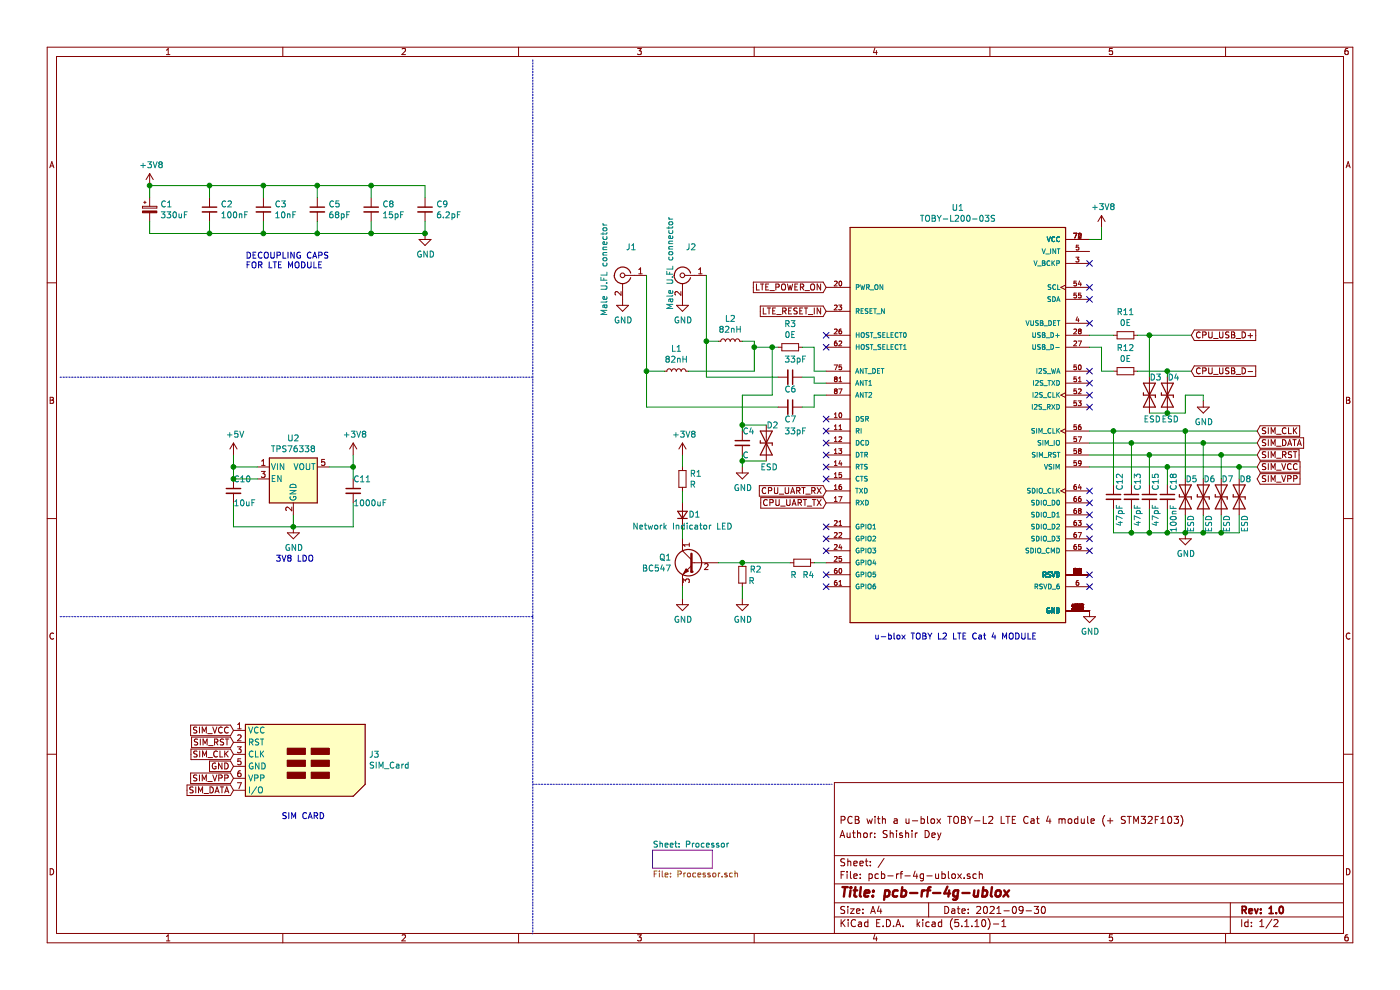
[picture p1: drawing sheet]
EESchema Schematic File Version 4
EELAYER 30 0
EELAYER END
$Descr A4 11693 8268
encoding utf-8
Sheet 1 2
Title "pcb-rf-4g-ublox"
Date "2021-09-30"
Rev "1.0"
Comp ""
Comment1 "Author: Shishir Dey"
Comment2 "PCB with a u-blox TOBY-L2 LTE Cat 4 module (+ STM32F103)"
Comment3 ""
Comment4 ""
$EndDescr
$Comp
L SnapEDA:TOBY-L200-03S U1
U 1 1
P 8000 3500
F 0 "U1" H 8000 5267 50  0000 C CNN
F 1 "TOBY-L200-03S" H 8000 5176 50  0000 C CNN
F 2 "SnapEDA:MODULE_TOBY-L200-03S" H 8000 3500 50  0001 L BNN
F 3 "" H 8000 3500 50  0001 L BNN
F 4 "U-Blox America Inc." H 8000 3500 50  0001 L BNN "MANUFACTURER"
F 5 "Manufacturer Recommendations" H 8000 3500 50  0001 L BNN "STANDARD"
F 6 "R31" H 8000 3500 50  0001 L BNN "PARTREV"
F 7 "2.6 mm" H 8000 3500 50  0001 L BNN "MAXIMUM_PACKAGE_HEIGHT"
	1    8000 3500
	1    0    0    -1  
$EndComp
$Comp
L Connector:SIM_Card J3
U 1 1
P 2450 6400
F 0 "J3" H 3080 6500 50  0000 L CNN
F 1 "SIM_Card" H 3080 6409 50  0000 L CNN
F 2 "" H 2450 6750 50  0001 C CNN
F 3 " ~" H 2400 6400 50  0001 C CNN
	1    2450 6400
	1    0    0    -1  
$EndComp
$Comp
L Device:CP_Small C1
U 1 1
P 1250 1750
F 0 "C1" H 1338 1796 50  0000 L CNN
F 1 "330uF" H 1338 1705 50  0000 L CNN
F 2 "" H 1250 1750 50  0001 C CNN
F 3 "~" H 1250 1750 50  0001 C CNN
	1    1250 1750
	1    0    0    -1  
$EndComp
$Comp
L Device:C_Small C2
U 1 1
P 1750 1750
F 0 "C2" H 1842 1796 50  0000 L CNN
F 1 "100nF" H 1842 1705 50  0000 L CNN
F 2 "" H 1750 1750 50  0001 C CNN
F 3 "~" H 1750 1750 50  0001 C CNN
	1    1750 1750
	1    0    0    -1  
$EndComp
$Comp
L Device:C_Small C3
U 1 1
P 2200 1750
F 0 "C3" H 2292 1796 50  0000 L CNN
F 1 "10nF" H 2292 1705 50  0000 L CNN
F 2 "" H 2200 1750 50  0001 C CNN
F 3 "~" H 2200 1750 50  0001 C CNN
	1    2200 1750
	1    0    0    -1  
$EndComp
$Comp
L Device:C_Small C5
U 1 1
P 2650 1750
F 0 "C5" H 2742 1796 50  0000 L CNN
F 1 "68pF" H 2742 1705 50  0000 L CNN
F 2 "" H 2650 1750 50  0001 C CNN
F 3 "~" H 2650 1750 50  0001 C CNN
	1    2650 1750
	1    0    0    -1  
$EndComp
$Comp
L Device:C_Small C8
U 1 1
P 3100 1750
F 0 "C8" H 3192 1796 50  0000 L CNN
F 1 "15pF" H 3192 1705 50  0000 L CNN
F 2 "" H 3100 1750 50  0001 C CNN
F 3 "~" H 3100 1750 50  0001 C CNN
	1    3100 1750
	1    0    0    -1  
$EndComp
$Comp
L Device:C_Small C9
U 1 1
P 3550 1750
F 0 "C9" H 3642 1796 50  0000 L CNN
F 1 "6.2pF" H 3642 1705 50  0000 L CNN
F 2 "" H 3550 1750 50  0001 C CNN
F 3 "~" H 3550 1750 50  0001 C CNN
	1    3550 1750
	1    0    0    -1  
$EndComp
$Comp
L Device:R_Small R11
U 1 1
P 9400 2800
F 0 "R11" V 9204 2800 50  0000 C CNN
F 1 "0E" V 9295 2800 50  0000 C CNN
F 2 "" H 9400 2800 50  0001 C CNN
F 3 "~" H 9400 2800 50  0001 C CNN
	1    9400 2800
	0    1    1    0   
$EndComp
$Comp
L Device:R_Small R12
U 1 1
P 9400 3100
F 0 "R12" V 9204 3100 50  0000 C CNN
F 1 "0E" V 9295 3100 50  0000 C CNN
F 2 "" H 9400 3100 50  0001 C CNN
F 3 "~" H 9400 3100 50  0001 C CNN
	1    9400 3100
	0    1    1    0   
$EndComp
$Comp
L Device:R_Small R1
U 1 1
P 5700 4000
F 0 "R1" H 5759 4046 50  0000 L CNN
F 1 "R" H 5759 3955 50  0000 L CNN
F 2 "" H 5700 4000 50  0001 C CNN
F 3 "~" H 5700 4000 50  0001 C CNN
	1    5700 4000
	1    0    0    -1  
$EndComp
$Comp
L Device:D_Small D1
U 1 1
P 5700 4300
F 0 "D1" V 5700 4200 50  0000 C CNN
F 1 "Network Indicator LED" V 5600 4300 50  0000 C CNN
F 2 "" V 5700 4300 50  0001 C CNN
F 3 "~" V 5700 4300 50  0001 C CNN
	1    5700 4300
	0    -1   -1   0   
$EndComp
$Comp
L Device:R_Small R4
U 1 1
P 6700 4700
F 0 "R4" V 6800 4700 50  0000 L CNN
F 1 "R" V 6800 4600 50  0000 L CNN
F 2 "" H 6700 4700 50  0001 C CNN
F 3 "~" H 6700 4700 50  0001 C CNN
	1    6700 4700
	0    1    1    0   
$EndComp
$Comp
L Device:R_Small R2
U 1 1
P 6200 4800
F 0 "R2" H 6259 4846 50  0000 L CNN
F 1 "R" H 6250 4750 50  0000 L CNN
F 2 "" H 6200 4800 50  0001 C CNN
F 3 "~" H 6200 4800 50  0001 C CNN
	1    6200 4800
	1    0    0    -1  
$EndComp
NoConn ~ 9100 4100
NoConn ~ 9100 4200
NoConn ~ 9100 4300
NoConn ~ 9100 4400
NoConn ~ 9100 4500
NoConn ~ 9100 4600
$Comp
L Device:D_TVS D5
U 1 1
P 9900 4150
F 0 "D5" V 9750 4150 50  0000 L CNN
F 1 "ESD" H 10050 4200 50  0000 L CNN
F 2 "" H 9900 4150 50  0001 C CNN
F 3 "~" H 9900 4150 50  0001 C CNN
	1    9900 4150
	0    1    1    0   
$EndComp
$Comp
L Device:C_Small C12
U 1 1
P 9300 4150
F 0 "C12" V 9350 4200 50  0000 L CNN
F 1 "47pF" V 9350 3900 50  0000 L CNN
F 2 "" H 9300 4150 50  0001 C CNN
F 3 "~" H 9300 4150 50  0001 C CNN
	1    9300 4150
	1    0    0    -1  
$EndComp
Text GLabel 1950 6100 0    50   Input ~ 0
SIM_VCC
Text GLabel 1950 6200 0    50   Input ~ 0
SIM_RST
Text GLabel 1950 6300 0    50   Input ~ 0
SIM_CLK
Text GLabel 1950 6400 0    50   Input ~ 0
GND
Text GLabel 1950 6500 0    50   Input ~ 0
SIM_VPP
Text GLabel 1950 6600 0    50   Input ~ 0
SIM_DATA
Text GLabel 10500 3900 2    50   Input ~ 0
SIM_VCC
Text GLabel 10500 3800 2    50   Input ~ 0
SIM_RST
Text GLabel 10500 3600 2    50   Input ~ 0
SIM_CLK
Text GLabel 10500 4000 2    50   Input ~ 0
SIM_VPP
Text GLabel 10500 3700 2    50   Input ~ 0
SIM_DATA
$Comp
L power:GND #PWR018
U 1 1
P 9900 4450
F 0 "#PWR018" H 9900 4200 50  0001 C CNN
F 1 "GND" H 9905 4277 50  0000 C CNN
F 2 "" H 9900 4450 50  0001 C CNN
F 3 "" H 9900 4450 50  0001 C CNN
	1    9900 4450
	1    0    0    -1  
$EndComp
$Comp
L Device:C_Small C13
U 1 1
P 9450 4150
F 0 "C13" V 9500 4200 50  0000 L CNN
F 1 "47pF" V 9500 3900 50  0000 L CNN
F 2 "" H 9450 4150 50  0001 C CNN
F 3 "~" H 9450 4150 50  0001 C CNN
	1    9450 4150
	1    0    0    -1  
$EndComp
$Comp
L Device:C_Small C15
U 1 1
P 9600 4150
F 0 "C15" V 9650 4200 50  0000 L CNN
F 1 "47pF" V 9650 3900 50  0000 L CNN
F 2 "" H 9600 4150 50  0001 C CNN
F 3 "~" H 9600 4150 50  0001 C CNN
	1    9600 4150
	1    0    0    -1  
$EndComp
$Comp
L Device:C_Small C18
U 1 1
P 9750 4150
F 0 "C18" V 9800 4200 50  0000 L CNN
F 1 "100nF" V 9800 3850 50  0000 L CNN
F 2 "" H 9750 4150 50  0001 C CNN
F 3 "~" H 9750 4150 50  0001 C CNN
	1    9750 4150
	1    0    0    -1  
$EndComp
$Comp
L Device:D_TVS D6
U 1 1
P 10050 4150
F 0 "D6" V 9900 4150 50  0000 L CNN
F 1 "ESD" H 10200 4200 50  0000 L CNN
F 2 "" H 10050 4150 50  0001 C CNN
F 3 "~" H 10050 4150 50  0001 C CNN
	1    10050 4150
	0    1    1    0   
$EndComp
$Comp
L Device:D_TVS D7
U 1 1
P 10200 4150
F 0 "D7" V 10050 4150 50  0000 L CNN
F 1 "ESD" H 10350 4200 50  0000 L CNN
F 2 "" H 10200 4150 50  0001 C CNN
F 3 "~" H 10200 4150 50  0001 C CNN
	1    10200 4150
	0    1    1    0   
$EndComp
$Comp
L Device:D_TVS D8
U 1 1
P 10350 4150
F 0 "D8" V 10200 4150 50  0000 L CNN
F 1 "ESD" H 10500 4200 50  0000 L CNN
F 2 "" H 10350 4150 50  0001 C CNN
F 3 "~" H 10350 4150 50  0001 C CNN
	1    10350 4150
	0    1    1    0   
$EndComp
Wire Wire Line
	10500 3600 9900 3600
Wire Wire Line
	9100 3700 9450 3700
Wire Wire Line
	10500 3800 10200 3800
Wire Wire Line
	9100 3900 9750 3900
Wire Wire Line
	9300 4050 9300 3600
Connection ~ 9300 3600
Wire Wire Line
	9300 3600 9100 3600
Wire Wire Line
	9450 4050 9450 3700
Connection ~ 9450 3700
Wire Wire Line
	9600 4050 9600 3800
Connection ~ 9600 3800
Wire Wire Line
	9600 3800 9100 3800
Wire Wire Line
	9750 4050 9750 3900
Connection ~ 9750 3900
Wire Wire Line
	9750 3900 10350 3900
Wire Wire Line
	9900 4000 9900 3600
Connection ~ 9900 3600
Wire Wire Line
	9900 3600 9300 3600
Wire Wire Line
	10050 4000 10050 3700
Wire Wire Line
	9450 3700 10050 3700
Connection ~ 10050 3700
Wire Wire Line
	10050 3700 10500 3700
Wire Wire Line
	10200 3800 10200 4000
Connection ~ 10200 3800
Wire Wire Line
	10200 3800 9600 3800
Wire Wire Line
	10350 4000 10350 3900
Connection ~ 10350 3900
Wire Wire Line
	10350 3900 10500 3900
Wire Wire Line
	10350 4300 10350 4450
Wire Wire Line
	10350 4450 10200 4450
Wire Wire Line
	9300 4450 9300 4250
Connection ~ 9900 4450
Wire Wire Line
	9450 4250 9450 4450
Connection ~ 9450 4450
Wire Wire Line
	9450 4450 9300 4450
Wire Wire Line
	9600 4250 9600 4450
Wire Wire Line
	9450 4450 9600 4450
Connection ~ 9600 4450
Wire Wire Line
	9600 4450 9750 4450
Wire Wire Line
	9750 4250 9750 4450
Connection ~ 9750 4450
Wire Wire Line
	9750 4450 9900 4450
Wire Wire Line
	9900 4300 9900 4450
Wire Wire Line
	10050 4300 10050 4450
Connection ~ 10050 4450
Wire Wire Line
	10050 4450 9900 4450
Wire Wire Line
	10200 4300 10200 4450
Connection ~ 10200 4450
Wire Wire Line
	10200 4450 10050 4450
$Comp
L power:+3V8 #PWR01
U 1 1
P 1250 1550
F 0 "#PWR01" H 1250 1400 50  0001 C CNN
F 1 "+3V8" H 1265 1723 50  0000 C CNN
F 2 "" H 1250 1550 50  0001 C CNN
F 3 "" H 1250 1550 50  0001 C CNN
	1    1250 1550
	1    0    0    -1  
$EndComp
$Comp
L power:GND #PWR08
U 1 1
P 3550 1950
F 0 "#PWR08" H 3550 1700 50  0001 C CNN
F 1 "GND" H 3555 1777 50  0000 C CNN
F 2 "" H 3550 1950 50  0001 C CNN
F 3 "" H 3550 1950 50  0001 C CNN
	1    3550 1950
	1    0    0    -1  
$EndComp
Wire Wire Line
	1250 1550 1750 1550
Wire Wire Line
	3100 1550 3100 1650
Wire Wire Line
	3100 1950 2650 1950
Wire Wire Line
	1250 1950 1250 1850
Wire Wire Line
	1250 1650 1250 1550
Connection ~ 1250 1550
Wire Wire Line
	1750 1650 1750 1550
Connection ~ 1750 1550
Wire Wire Line
	1750 1550 2200 1550
Wire Wire Line
	1750 1850 1750 1950
Connection ~ 1750 1950
Wire Wire Line
	1750 1950 1250 1950
Wire Wire Line
	2200 1850 2200 1950
Connection ~ 2200 1950
Wire Wire Line
	2200 1950 1750 1950
Wire Wire Line
	2200 1650 2200 1550
Connection ~ 2200 1550
Wire Wire Line
	2200 1550 2650 1550
Wire Wire Line
	2650 1650 2650 1550
Connection ~ 2650 1550
Wire Wire Line
	2650 1550 3100 1550
Wire Wire Line
	2650 1850 2650 1950
Connection ~ 2650 1950
Wire Wire Line
	2650 1950 2200 1950
Wire Wire Line
	3100 1850 3100 1950
Connection ~ 3100 1950
Wire Wire Line
	3100 1550 3550 1550
Wire Wire Line
	3550 1550 3550 1650
Connection ~ 3100 1550
Wire Wire Line
	3550 1850 3550 1950
Wire Wire Line
	3550 1950 3100 1950
Connection ~ 3550 1950
NoConn ~ 9100 2400
NoConn ~ 9100 2500
NoConn ~ 9100 2200
NoConn ~ 9100 3100
NoConn ~ 9100 3200
NoConn ~ 9100 3300
NoConn ~ 9100 3400
NoConn ~ 9100 2700
Wire Wire Line
	9100 2800 9300 2800
Wire Wire Line
	9100 2900 9200 2900
Wire Wire Line
	9200 2900 9200 3100
Wire Wire Line
	9200 3100 9300 3100
Text GLabel 9950 2800 2    50   Input ~ 0
CPU_USB_D+
Text GLabel 9950 3100 2    50   Input ~ 0
CPU_USB_D-
$Comp
L Device:D_TVS D3
U 1 1
P 9600 3300
F 0 "D3" V 9450 3300 50  0000 L CNN
F 1 "ESD" V 9800 3250 50  0000 L CNN
F 2 "" H 9600 3300 50  0001 C CNN
F 3 "~" H 9600 3300 50  0001 C CNN
	1    9600 3300
	0    1    1    0   
$EndComp
$Comp
L Device:D_TVS D4
U 1 1
P 9750 3300
F 0 "D4" V 9600 3300 50  0000 L CNN
F 1 "ESD" V 9950 3250 50  0000 L CNN
F 2 "" H 9750 3300 50  0001 C CNN
F 3 "~" H 9750 3300 50  0001 C CNN
	1    9750 3300
	0    1    1    0   
$EndComp
Wire Wire Line
	9500 2800 9600 2800
Wire Wire Line
	9500 3100 9750 3100
Wire Wire Line
	9600 3150 9600 2800
Connection ~ 9600 2800
Wire Wire Line
	9600 2800 9950 2800
Wire Wire Line
	9750 3150 9750 3100
Connection ~ 9750 3100
Wire Wire Line
	9750 3100 9950 3100
$Comp
L power:GND #PWR020
U 1 1
P 10050 3350
F 0 "#PWR020" H 10050 3100 50  0001 C CNN
F 1 "GND" H 10055 3177 50  0000 C CNN
F 2 "" H 10050 3350 50  0001 C CNN
F 3 "" H 10050 3350 50  0001 C CNN
	1    10050 3350
	1    0    0    -1  
$EndComp
Wire Wire Line
	9600 3450 9750 3450
Wire Wire Line
	9900 3450 9900 3300
Wire Wire Line
	9900 3300 10050 3300
Wire Wire Line
	10050 3300 10050 3350
Connection ~ 9750 3450
Wire Wire Line
	9750 3450 9900 3450
NoConn ~ 6900 2800
NoConn ~ 6900 2900
NoConn ~ 6900 3500
NoConn ~ 6900 3600
NoConn ~ 6900 3700
NoConn ~ 6900 3800
NoConn ~ 6900 3900
NoConn ~ 6900 4000
NoConn ~ 6900 4400
NoConn ~ 6900 4500
NoConn ~ 6900 4600
NoConn ~ 6900 4800
NoConn ~ 6900 4900
$Comp
L power:+3V8 #PWR04
U 1 1
P 5700 3800
F 0 "#PWR04" H 5700 3650 50  0001 C CNN
F 1 "+3V8" H 5715 3973 50  0000 C CNN
F 2 "" H 5700 3800 50  0001 C CNN
F 3 "" H 5700 3800 50  0001 C CNN
	1    5700 3800
	1    0    0    -1  
$EndComp
$Comp
L power:GND #PWR07
U 1 1
P 6200 5000
F 0 "#PWR07" H 6200 4750 50  0001 C CNN
F 1 "GND" H 6205 4827 50  0000 C CNN
F 2 "" H 6200 5000 50  0001 C CNN
F 3 "" H 6200 5000 50  0001 C CNN
	1    6200 5000
	1    0    0    -1  
$EndComp
$Comp
L Transistor_BJT:BC547 Q1
U 1 1
P 5800 4700
F 0 "Q1" H 5991 4746 50  0000 L CNN
F 1 "BC547" H 5991 4655 50  0000 L CNN
F 2 "Package_TO_SOT_THT:TO-92_Inline" H 6000 4625 50  0001 L CIN
F 3 "https://www.onsemi.com/pub/Collateral/BC550-D.pdf" H 5800 4700 50  0001 L CNN
	1    5800 4700
	-1   0    0    -1  
$EndComp
$Comp
L power:GND #PWR05
U 1 1
P 5700 5000
F 0 "#PWR05" H 5700 4750 50  0001 C CNN
F 1 "GND" H 5705 4827 50  0000 C CNN
F 2 "" H 5700 5000 50  0001 C CNN
F 3 "" H 5700 5000 50  0001 C CNN
	1    5700 5000
	1    0    0    -1  
$EndComp
Wire Wire Line
	6000 4700 6200 4700
Connection ~ 6200 4700
Wire Wire Line
	6200 4700 6600 4700
Wire Wire Line
	6800 4700 6900 4700
Wire Wire Line
	6200 5000 6200 4900
Wire Wire Line
	5700 4900 5700 5000
Wire Wire Line
	5700 4500 5700 4400
Wire Wire Line
	5700 4200 5700 4100
Wire Wire Line
	5700 3900 5700 3800
Text GLabel 6900 4100 0    50   Input ~ 0
CPU_UART_RX
Text GLabel 6900 4200 0    50   Input ~ 0
CPU_UART_TX
$Comp
L power:GND #PWR012
U 1 1
P 9100 5100
F 0 "#PWR012" H 9100 4850 50  0001 C CNN
F 1 "GND" H 9105 4927 50  0000 C CNN
F 2 "" H 9100 5100 50  0001 C CNN
F 3 "" H 9100 5100 50  0001 C CNN
	1    9100 5100
	1    0    0    -1  
$EndComp
NoConn ~ 9100 4800
NoConn ~ 9100 4900
$Comp
L power:+3V8 #PWR015
U 1 1
P 9200 1900
F 0 "#PWR015" H 9200 1750 50  0001 C CNN
F 1 "+3V8" H 9215 2073 50  0000 C CNN
F 2 "" H 9200 1900 50  0001 C CNN
F 3 "" H 9200 1900 50  0001 C CNN
	1    9200 1900
	1    0    0    -1  
$EndComp
Wire Wire Line
	9200 1900 9200 2000
Wire Wire Line
	9200 2000 9100 2000
$Comp
L Regulator_Linear:TPS76338 U2
U 1 1
P 2450 4000
F 0 "U2" H 2450 4342 50  0000 C CNN
F 1 "TPS76338" H 2450 4251 50  0000 C CNN
F 2 "Package_TO_SOT_SMD:SOT-23-5" H 2450 4325 50  0001 C CIN
F 3 "http://www.ti.com/lit/ds/symlink/tps763.pdf" H 2450 4000 50  0001 C CNN
	1    2450 4000
	1    0    0    -1  
$EndComp
$Comp
L power:+5V #PWR09
U 1 1
P 1950 3800
F 0 "#PWR09" H 1950 3650 50  0001 C CNN
F 1 "+5V" H 1965 3973 50  0000 C CNN
F 2 "" H 1950 3800 50  0001 C CNN
F 3 "" H 1950 3800 50  0001 C CNN
	1    1950 3800
	1    0    0    -1  
$EndComp
$Comp
L power:+3V8 #PWR011
U 1 1
P 2950 3800
F 0 "#PWR011" H 2950 3650 50  0001 C CNN
F 1 "+3V8" H 2965 3973 50  0000 C CNN
F 2 "" H 2950 3800 50  0001 C CNN
F 3 "" H 2950 3800 50  0001 C CNN
	1    2950 3800
	1    0    0    -1  
$EndComp
$Comp
L Device:C_Small C10
U 1 1
P 1950 4100
F 0 "C10" H 1950 4200 50  0000 L CNN
F 1 "10uF" H 1950 4000 50  0000 L CNN
F 2 "" H 1950 4100 50  0001 C CNN
F 3 "~" H 1950 4100 50  0001 C CNN
	1    1950 4100
	1    0    0    -1  
$EndComp
$Comp
L Device:C_Small C11
U 1 1
P 2950 4100
F 0 "C11" H 2950 4200 50  0000 L CNN
F 1 "1000uF" H 2950 4000 50  0000 L CNN
F 2 "" H 2950 4100 50  0001 C CNN
F 3 "~" H 2950 4100 50  0001 C CNN
	1    2950 4100
	1    0    0    -1  
$EndComp
$Comp
L power:GND #PWR010
U 1 1
P 2450 4400
F 0 "#PWR010" H 2450 4150 50  0001 C CNN
F 1 "GND" H 2455 4227 50  0000 C CNN
F 2 "" H 2450 4400 50  0001 C CNN
F 3 "" H 2450 4400 50  0001 C CNN
	1    2450 4400
	1    0    0    -1  
$EndComp
Wire Wire Line
	2450 4400 2450 4300
Wire Wire Line
	2150 4000 1950 4000
Wire Wire Line
	1950 4000 1950 3900
Connection ~ 1950 4000
Wire Wire Line
	1950 3900 2150 3900
Connection ~ 1950 3900
Wire Wire Line
	1950 3900 1950 3800
Wire Wire Line
	2950 3800 2950 3900
Wire Wire Line
	2950 3900 2750 3900
Connection ~ 2950 3900
Wire Wire Line
	2950 3900 2950 4000
Wire Wire Line
	1950 4200 1950 4400
Wire Wire Line
	1950 4400 2450 4400
Connection ~ 2450 4400
Wire Wire Line
	2950 4200 2950 4400
Wire Wire Line
	2450 4400 2950 4400
Text Notes 2300 4700 0    50   ~ 0
3V8 LDO
Text Notes 2350 6850 0    50   ~ 0
SIM CARD
Text Notes 7300 5350 0    50   ~ 0
u-blox TOBY L2 LTE Cat 4 MODULE
Text Notes 2050 2250 0    50   ~ 0
DECOUPLING CAPS\nFOR LTE MODULE
Text GLabel 6900 2400 0    50   Input ~ 0
LTE_POWER_ON
Text GLabel 6900 2600 0    50   Input ~ 0
LTE_RESET_IN
$Comp
L Device:C_Small C6
U 1 1
P 6600 3150
F 0 "C6" V 6700 3100 50  0000 L CNN
F 1 "33pF" V 6450 3100 50  0000 L CNN
F 2 "" H 6600 3150 50  0001 C CNN
F 3 "~" H 6600 3150 50  0001 C CNN
	1    6600 3150
	0    1    1    0   
$EndComp
$Comp
L Device:C_Small C7
U 1 1
P 6600 3400
F 0 "C7" V 6700 3350 50  0000 L CNN
F 1 "33pF" V 6800 3350 50  0000 L CNN
F 2 "" H 6600 3400 50  0001 C CNN
F 3 "~" H 6600 3400 50  0001 C CNN
	1    6600 3400
	0    1    1    0   
$EndComp
Wire Wire Line
	6900 3300 6800 3300
Wire Wire Line
	6800 3300 6800 3400
Wire Wire Line
	6800 3400 6700 3400
Wire Wire Line
	6900 3200 6800 3200
Wire Wire Line
	6800 3200 6800 3150
Wire Wire Line
	6800 3150 6700 3150
$Comp
L Connector:Conn_Coaxial J1
U 1 1
P 5200 2300
F 0 "J1" H 5128 2538 50  0000 C CNN
F 1 "Male U.FL connector" V 5350 2350 50  0000 C CNN
F 2 "" H 5200 2300 50  0001 C CNN
F 3 " ~" H 5200 2300 50  0001 C CNN
	1    5200 2300
	-1   0    0    -1  
$EndComp
$Comp
L Connector:Conn_Coaxial J2
U 1 1
P 5700 2300
F 0 "J2" H 5628 2538 50  0000 C CNN
F 1 "Male U.FL connector" V 5800 2400 50  0000 C CNN
F 2 "" H 5700 2300 50  0001 C CNN
F 3 " ~" H 5700 2300 50  0001 C CNN
	1    5700 2300
	-1   0    0    -1  
$EndComp
$Comp
L power:GND #PWR03
U 1 1
P 5700 2500
F 0 "#PWR03" H 5700 2250 50  0001 C CNN
F 1 "GND" H 5705 2327 50  0000 C CNN
F 2 "" H 5700 2500 50  0001 C CNN
F 3 "" H 5700 2500 50  0001 C CNN
	1    5700 2500
	1    0    0    -1  
$EndComp
$Comp
L power:GND #PWR02
U 1 1
P 5200 2500
F 0 "#PWR02" H 5200 2250 50  0001 C CNN
F 1 "GND" H 5205 2327 50  0000 C CNN
F 2 "" H 5200 2500 50  0001 C CNN
F 3 "" H 5200 2500 50  0001 C CNN
	1    5200 2500
	1    0    0    -1  
$EndComp
$Comp
L Device:R_Small R3
U 1 1
P 6600 2900
F 0 "R3" V 6404 2900 50  0000 C CNN
F 1 "0E" V 6495 2900 50  0000 C CNN
F 2 "" H 6600 2900 50  0001 C CNN
F 3 "~" H 6600 2900 50  0001 C CNN
	1    6600 2900
	0    1    1    0   
$EndComp
Wire Wire Line
	6900 3100 6800 3100
Wire Wire Line
	6800 3100 6800 2900
Wire Wire Line
	6800 2900 6700 2900
$Comp
L Device:L_Small L1
U 1 1
P 5650 3100
F 0 "L1" V 5835 3100 50  0000 C CNN
F 1 "82nH" V 5744 3100 50  0000 C CNN
F 2 "" H 5650 3100 50  0001 C CNN
F 3 "~" H 5650 3100 50  0001 C CNN
	1    5650 3100
	0    -1   -1   0   
$EndComp
$Comp
L Device:L_Small L2
U 1 1
P 6100 2850
F 0 "L2" V 6285 2850 50  0000 C CNN
F 1 "82nH" V 6194 2850 50  0000 C CNN
F 2 "" H 6100 2850 50  0001 C CNN
F 3 "~" H 6100 2850 50  0001 C CNN
	1    6100 2850
	0    -1   -1   0   
$EndComp
$Comp
L Device:D_TVS D2
U 1 1
P 6400 3700
F 0 "D2" V 6250 3700 50  0000 L CNN
F 1 "ESD" V 6600 3650 50  0000 L CNN
F 2 "" H 6400 3700 50  0001 C CNN
F 3 "~" H 6400 3700 50  0001 C CNN
	1    6400 3700
	0    1    1    0   
$EndComp
$Comp
L Device:C_Small C4
U 1 1
P 6200 3700
F 0 "C4" H 6200 3800 50  0000 L CNN
F 1 "C" H 6200 3600 50  0000 L CNN
F 2 "" H 6200 3700 50  0001 C CNN
F 3 "~" H 6200 3700 50  0001 C CNN
	1    6200 3700
	1    0    0    -1  
$EndComp
$Comp
L power:GND #PWR06
U 1 1
P 6200 3900
F 0 "#PWR06" H 6200 3650 50  0001 C CNN
F 1 "GND" H 6205 3727 50  0000 C CNN
F 2 "" H 6200 3900 50  0001 C CNN
F 3 "" H 6200 3900 50  0001 C CNN
	1    6200 3900
	1    0    0    -1  
$EndComp
Wire Wire Line
	5400 2300 5400 3100
Wire Wire Line
	5400 3400 6500 3400
Wire Wire Line
	5900 3150 5900 2850
Wire Wire Line
	5900 3150 6500 3150
Wire Wire Line
	6000 2850 5900 2850
Connection ~ 5900 2850
Wire Wire Line
	5900 2850 5900 2300
Wire Wire Line
	5550 3100 5400 3100
Connection ~ 5400 3100
Wire Wire Line
	5400 3100 5400 3400
Wire Wire Line
	6200 2850 6300 2850
Wire Wire Line
	6300 2850 6300 2900
Wire Wire Line
	6300 2900 6450 2900
Wire Wire Line
	5750 3100 6300 3100
Wire Wire Line
	6300 3100 6300 2900
Connection ~ 6300 2900
Wire Wire Line
	6200 3800 6200 3850
Wire Wire Line
	6400 3850 6200 3850
Connection ~ 6200 3850
Wire Wire Line
	6200 3850 6200 3900
Wire Wire Line
	6200 3600 6200 3550
Wire Wire Line
	6400 3550 6200 3550
Wire Wire Line
	6200 3550 6200 3300
Wire Wire Line
	6200 3300 6450 3300
Wire Wire Line
	6450 3300 6450 2900
Connection ~ 6200 3550
Connection ~ 6450 2900
Wire Wire Line
	6450 2900 6500 2900
$Sheet
S 5450 7100 500  150 
U 61581076
F0 "Processor" 50
F1 "Processor.sch" 50
$EndSheet
Wire Notes Line
	4450 6550 6950 6550
Wire Notes Line
	4450 500  4450 7800
Wire Notes Line
	4450 3150 500  3150
Wire Notes Line
	4450 5150 500  5150
$EndSCHEMATC
